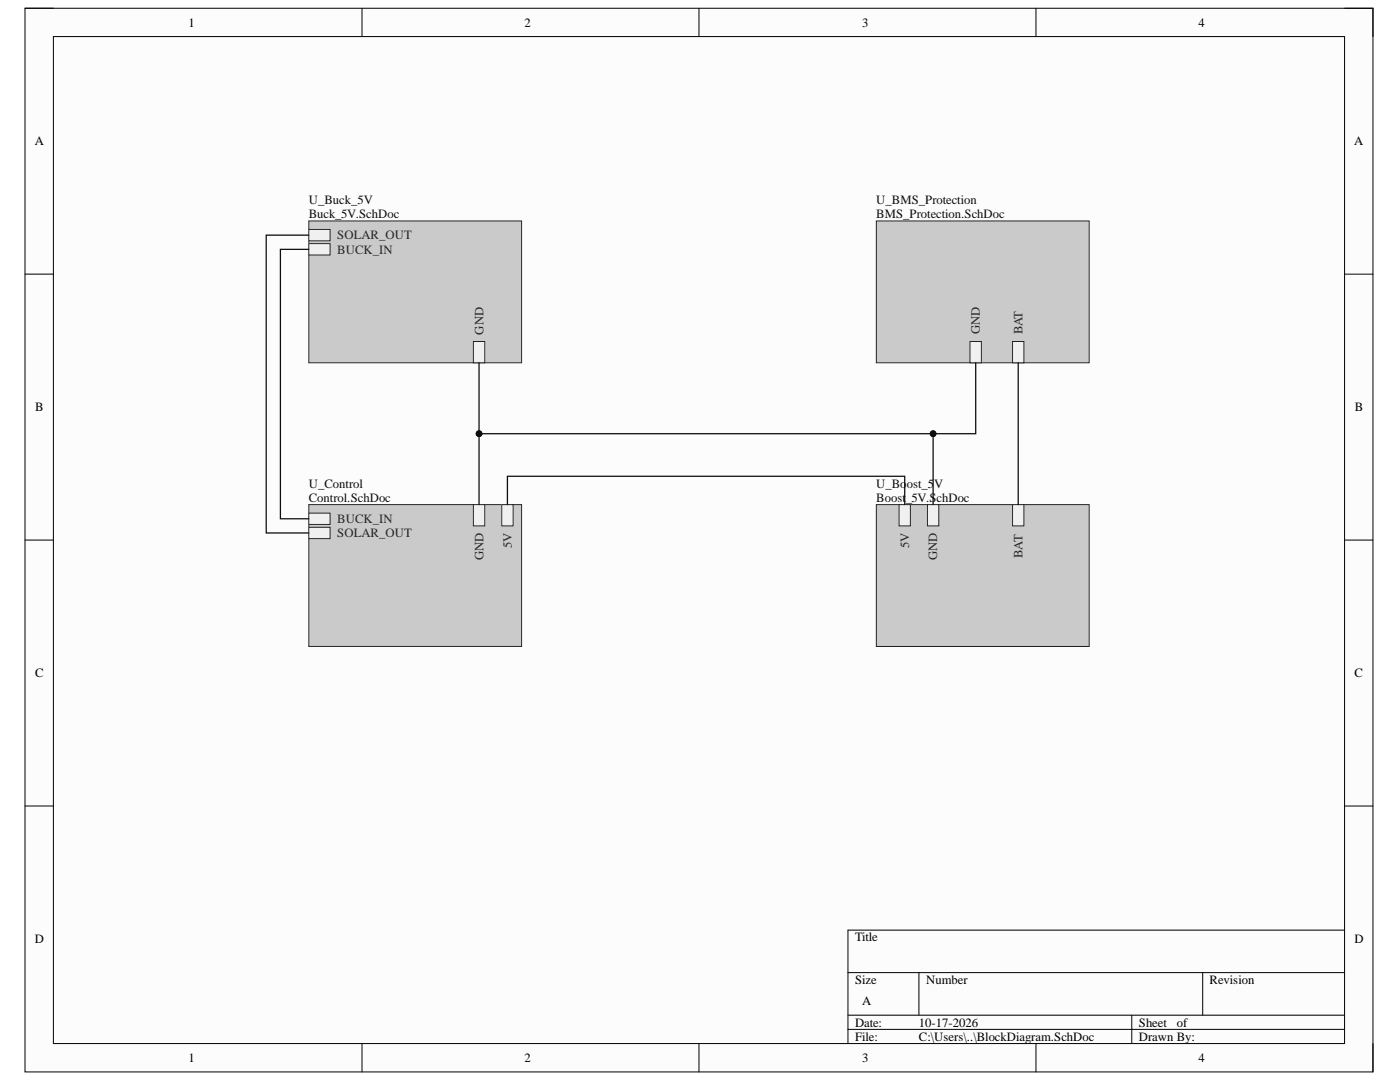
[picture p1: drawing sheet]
<svg xmlns="http://www.w3.org/2000/svg" width="279mm" height="216mm" viewBox="0 0 279 216" stroke-linecap="round" stroke-linejoin="round" font-family="sans-serif">
<path d="M5 1.6h269v212.3h-269z" fill-rule="evenodd" fill="#fcfcfc"/>
<path d="M5 1.6h269v212.3h-269z" fill="none" stroke="#000" stroke-width=".2"/>
<path d="M10.7 7.3h257.6v200.9h-257.6z" fill-rule="evenodd" fill="#fcfcfc"/>
<g fill="none" stroke="#000" stroke-width=".2">
<path d="M5 1.6h5.7M10.7 7.3h257.6v200.9h-257.6zM72.2 1.6v5.7M139.5 1.6v5.7M206.8 1.6v5.7M268.3 1.6h5.7v5.7M5 54.7h5.7M268.3 54.7h5.7M5 107.8h5.7M268.3 107.8h5.7M5 160.8h5.7M268.3 160.8h5.7"/>
<path d="M169.2 194.1h99.1M183.4 194.1v8.5M240 194.1v8.5M268.3 185.6h-99.1v22.6M72.2 208.2v5.7M139.5 208.2v5.7M169.2 202.6h99.1M169.2 205.4h99.1M206.8 208.2v5.7M225.9 202.6v5.6M274 208.2v5.7"/>
</g>
<path d="M61.6 44.1h42.5v28.3h-42.5z" fill-rule="evenodd" fill="#cacaca"/>
<path d="M61.6 44.1h42.5v28.3h-42.5z" fill="none" stroke="#262626" stroke-width=".2"/>
<path d="M61.6 45.8h4.3v2.3h-4.3z" fill-rule="evenodd" fill="#f0f0f0"/>
<path d="M61.6 45.8h4.3v2.3h-4.3z" fill="none" stroke="#262626" stroke-width=".2"/>
<path d="M61.6 48.6h4.3v2.3h-4.3z" fill-rule="evenodd" fill="#f0f0f0"/>
<path d="M61.6 48.6h4.3v2.3h-4.3z" fill="none" stroke="#262626" stroke-width=".2"/>
<path d="M94.5 68.1h2.2v4.3h-2.2z" fill-rule="evenodd" fill="#f0f0f0"/>
<path d="M94.5 68.1h2.2v4.3h-2.2z" fill="none" stroke="#262626" stroke-width=".2"/>
<path d="M174.9 44.1h42.5v28.3h-42.5z" fill-rule="evenodd" fill="#cacaca"/>
<path d="M174.9 44.1h42.5v28.3h-42.5z" fill="none" stroke="#262626" stroke-width=".2"/>
<path d="M202.1 68.1h2.2v4.3h-2.2z" fill-rule="evenodd" fill="#f0f0f0"/>
<path d="M202.1 68.1h2.2v4.3h-2.2z" fill="none" stroke="#262626" stroke-width=".2"/>
<path d="M193.6 68.1h2.3v4.3h-2.3z" fill-rule="evenodd" fill="#f0f0f0"/>
<path d="M193.6 68.1h2.3v4.3h-2.3z" fill="none" stroke="#262626" stroke-width=".2"/>
<path d="M61.6 100.7h42.5v28.3h-42.5z" fill-rule="evenodd" fill="#cacaca"/>
<path d="M61.6 100.7h42.5v28.3h-42.5z" fill="none" stroke="#262626" stroke-width=".2"/>
<path d="M61.6 102.4h4.3v2.2h-4.3z" fill-rule="evenodd" fill="#f0f0f0"/>
<path d="M61.6 102.4h4.3v2.2h-4.3z" fill="none" stroke="#262626" stroke-width=".2"/>
<path d="M61.6 105.2h4.3v2.3h-4.3z" fill-rule="evenodd" fill="#f0f0f0"/>
<path d="M61.6 105.2h4.3v2.3h-4.3z" fill="none" stroke="#262626" stroke-width=".2"/>
<path d="M100.1 100.7h2.3v4.2h-2.3z" fill-rule="evenodd" fill="#f0f0f0"/>
<path d="M100.1 100.7h2.3v4.2h-2.3z" fill="none" stroke="#262626" stroke-width=".2"/>
<path d="M94.5 100.7h2.2v4.2h-2.2z" fill-rule="evenodd" fill="#f0f0f0"/>
<path d="M94.5 100.7h2.2v4.2h-2.2z" fill="none" stroke="#262626" stroke-width=".2"/>
<path d="M174.9 100.7h42.5v28.3h-42.5z" fill-rule="evenodd" fill="#cacaca"/>
<path d="M174.9 100.7h42.5v28.3h-42.5z" fill="none" stroke="#262626" stroke-width=".2"/>
<path d="M179.4 100.7h2.3v4.2h-2.3z" fill-rule="evenodd" fill="#f0f0f0"/>
<path d="M179.4 100.7h2.3v4.2h-2.3z" fill="none" stroke="#262626" stroke-width=".2"/>
<path d="M185.1 100.7h2.3v4.2h-2.3z" fill-rule="evenodd" fill="#f0f0f0"/>
<path d="M185.1 100.7h2.3v4.2h-2.3z" fill="none" stroke="#262626" stroke-width=".2"/>
<path d="M202.1 100.7h2.2v4.2h-2.2z" fill-rule="evenodd" fill="#f0f0f0"/>
<path d="M202.1 100.7h2.2v4.2h-2.2z" fill="none" stroke="#262626" stroke-width=".2"/>
<path d="M61.6 46.9h-8.5v59.4h8.5M61.6 49.8h-5.6v53.7h5.6M95.6 72.4v28.3" fill="none" stroke="#0e0e0e" stroke-width=".25"/>
<circle cx="95.6" cy="86.5" r=".57" fill="#0e0e0e"/>
<circle cx="95.6" cy="86.5" r=".57" fill="none" stroke="#0e0e0e" stroke-width=".2"/>
<path d="M95.6 86.5h90.6v14.2" fill="none" stroke="#0e0e0e" stroke-width=".25"/>
<circle cx="186.2" cy="86.5" r=".57" fill="#0e0e0e"/>
<circle cx="186.2" cy="86.5" r=".57" fill="none" stroke="#0e0e0e" stroke-width=".2"/>
<circle cx="95.6" cy="86.5" r=".57" fill="#0e0e0e"/>
<circle cx="95.6" cy="86.5" r=".57" fill="none" stroke="#0e0e0e" stroke-width=".2"/>
<path d="M194.7 72.4v14.1h-8.5M203.2 72.4v28.3M101.3 100.7v-5.7h79.3v5.7" fill="none" stroke="#0e0e0e" stroke-width=".25"/>
<circle cx="186.2" cy="86.5" r=".57" fill="#0e0e0e"/>
<circle cx="186.2" cy="86.5" r=".57" fill="none" stroke="#0e0e0e" stroke-width=".2"/>
<g font-size="2.5">
<text x="37.6" y="5.3">1</text>
<text x="104.7" y="5.3">2</text>
<text x="172.1" y="5.3">3</text>
<text x="239.2" y="5.3">4</text>
<text x="6.9" y="29">A</text>
<text x="270.2" y="29">A</text>
<text x="7" y="82.1">B</text>
<text x="270.4" y="82.1">B</text>
<text x="7" y="135.1">C</text>
<text x="270.3" y="135.1">C</text>
<text x="6.9" y="188.2">D</text>
<text x="170.6" y="187.9">Title</text>
<text x="270.3" y="188.2">D</text>
<text x="170.6" y="196.3">Size</text>
<text x="184.8" y="196.3">Number</text>
<text x="241.4" y="196.3">Revision</text>
<text x="172.1" y="200.6">A</text>
<text x="170.6" y="204.9">Date:</text>
<text x="170.6" y="207.6">File:</text>
<text x="183.4" y="204.9">10-17-2026</text>
<text x="183.4" y="207.6">C:\Users\..\BlockDiagram.SchDoc</text>
<text x="227.3" y="204.9">Sheet</text>
<text x="227.3" y="207.6">Drawn By:</text>
<text x="234.9" y="204.9">of</text>
<text x="37.6" y="211.9">1</text>
<text x="104.7" y="211.9">2</text>
<text x="172.1" y="211.9">3</text>
<text x="239.2" y="211.9">4</text>
</g>
<g font-size="2.5" fill="#0e0e0e">
<text x="61.6" y="40.7">U_Buck_5V</text>
<text x="174.9" y="40.7">U_BMS_Protection</text>
<text x="61.6" y="43.5">Buck_5V.SchDoc</text>
<text x="174.9" y="43.5">BMS_Protection.SchDoc</text>
<text x="61.6" y="97.3">U_Control</text>
<text x="61.6" y="100.1">Control.SchDoc</text>
<text x="174.9" y="97.3">U_Boost_5V</text>
<text x="174.9" y="100.1">Boost</text>
<text x="180.8" y="100.1">_5V.S</text>
<text x="186.9" y="100.1">chDoc</text>
</g>
<g font-size="2.5" fill="#262626">
<text x="67.3" y="47.8">SOLAR_OUT</text>
<text x="67.3" y="50.6">BUCK_IN</text>
<text x="96.5" y="66.8" transform="rotate(-90 96.5 66.8)">GND</text>
<text x="195.6" y="66.7" transform="rotate(-90 195.6 66.7)">GND</text>
<text x="204" y="66.7" transform="rotate(-90 204 66.7)">BAT</text>
<text x="67.3" y="104.4">BUCK_IN</text>
<text x="67.3" y="107.2">SOLAR_OUT</text>
<text x="96.5" y="111.8" transform="rotate(-90 96.5 111.8)">GND</text>
<text x="102.1" y="109.4" transform="rotate(-90 102.1 109.4)">5V</text>
<text x="181.5" y="109.4" transform="rotate(-90 181.5 109.4)">5V</text>
<text x="187" y="111.8" transform="rotate(-90 187 111.8)">GND</text>
<text x="204" y="111.4" transform="rotate(-90 204 111.4)">BAT</text>
</g>
</svg>
